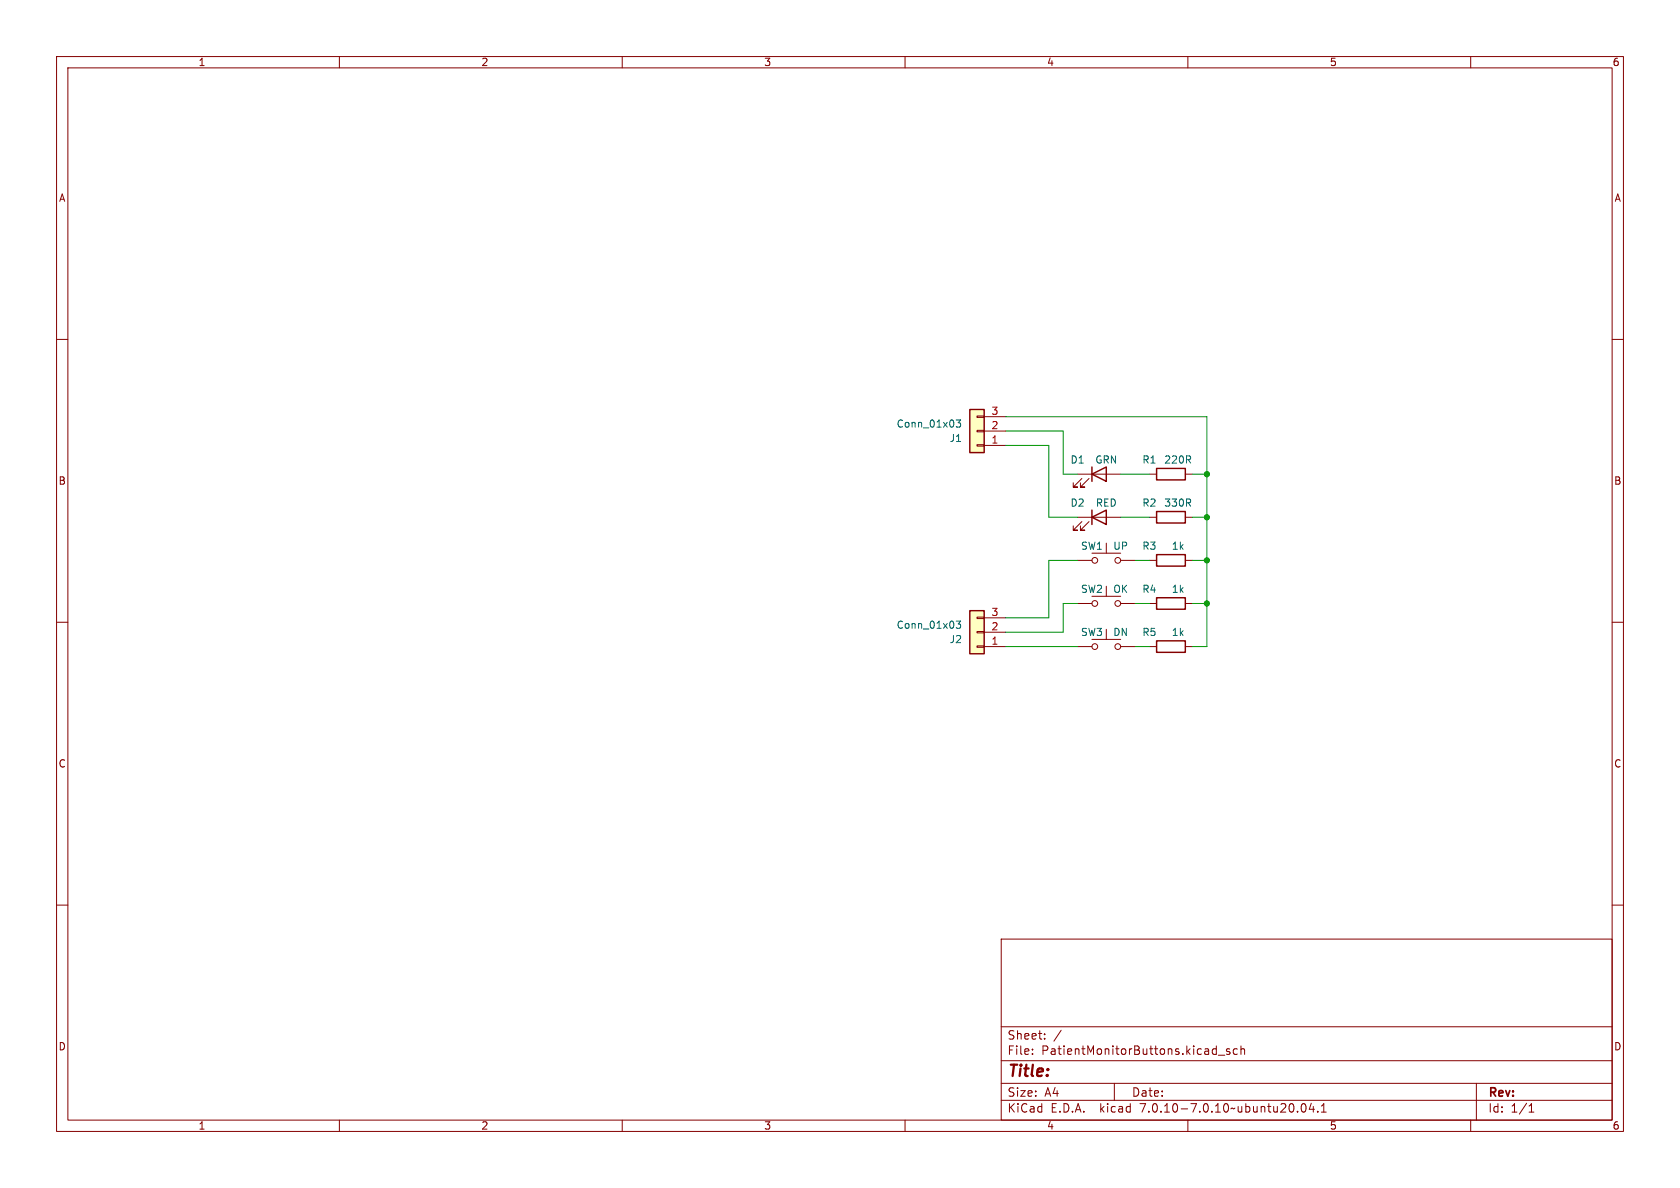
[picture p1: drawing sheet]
<svg xmlns="http://www.w3.org/2000/svg" width="297mm" height="210mm" viewBox="0 0 297 210" stroke-linecap="round" stroke-linejoin="round" font-family="sans-serif">
<g fill="none" stroke="#840000" stroke-width=".18">
<path d="M10 10h277v190h-277zM12 12h273v186h-273zM60 10v2M110 10v2M160 10v2M210 10v2M260 10v2M10 60h2M285 60h2M172.7 73.5h1.3v.3h-1.3zM172.7 76.1h1.3v.2h-1.3zM172.7 78.6h1.3v.3h-1.3z"/>
<path d="M174 78.7h3.8M174 76.2h3.8M174 73.7h3.8M190.5 99.1h2.5M190.5 83.8h7.6M190.5 91.4h7.6M191.3 84.6l-1.6 1.5h.8h-.8v-.8M191.3 92.2l-1.6 1.5h.8h-.8v-.7M192.5 84.6l-1.5 1.5h.8h-.8v-.8M192.5 92.2l-1.5 1.5h.8h-.8v-.7M193 97.8h5.1M195.6 96v1.8"/>
<path d="M198.1 99.1h2.6M203.2 99.1h1.3M203.2 83.8h1.3M203.2 91.4h1.3M209.5 99.1h1.3M209.5 83.8h1.3M209.5 91.4h1.3M10 110h2M172.7 109.1h1.3v.2h-1.3zM172.7 111.6h1.3v.3h-1.3zM172.7 114.2h1.3v.2h-1.3zM174 114.3h3.8"/>
<path d="M174 111.8h3.8M174 109.2h3.8M190.5 114.3h2.5M190.5 106.7h2.5M193 113h5.1M193 105.4h5.1M195.6 103.6v1.8M195.6 111.3v1.7M198.1 114.3h2.6M198.1 106.7h2.6M203.2 114.3h1.3M203.2 106.7h1.3"/>
<path d="M209.5 114.3h1.3M209.5 106.7h1.3M285 110h2M10 160h2M285 160h2M177 166h108v32h-108zM60 198v2M110 198v2M160 198v2M177 194.5h108M177 191.5h108M177 187.5h108"/>
<path d="M177 181.5h108M182.5 186.3v.1M182.5 185.5v.1M184.7 183.6v.1M184.7 182.8v.1M187.6 182.1l-1.3 2M197 191.5v3M210 198v2M215.4 186.5h1.1M217.4 185.5l-.4-.1-.2 .2 .1 .2 .5 .2v.3h-.6M218.7 185.5l-.4-.1-.3 .3v.4l.2 .2h.5M219.4 185.5l.2-.1 .4 .1v.9"/>
<path d="M219.4 184.9v1.5M229.4 196.5v.1M230.2 195.2l.2-.1a.81 .81 0 0 1 .6 .6 .81 .81 0 0 1-.3 .8l-.2 .1a.81 .81 0 0 1-.3-1.4zM231.8 195l-.3 1.1h.9M232.2 195.6v1M233 196.5v.1M233.6 196.6h.9M233.6 195.5l.4-.4v1.5M260 198v2M261 191.5v6.5M270.3 196.6h.9M270.3 195.5l.4-.4v1.5"/>
<circle cx="193.5" cy="99.1" r=".51"/>
<circle cx="197.6" cy="99.1" r=".51"/>
<circle cx="193.5" cy="114.3" r=".51"/>
<circle cx="193.5" cy="106.7" r=".51"/>
<circle cx="197.6" cy="106.7" r=".51"/>
<circle cx="197.6" cy="114.3" r=".51"/>
</g>
<path d="M171.4 72.4h2.6v7.6h-2.6zM193 83.8l2.6-1.2v2.5zM193 91.4l2.6-1.2v2.5zM193 82.6v2.5M193 90.2v2.5M204.5 82.8h5v2h-5zM204.5 98h5v2.1h-5zM204.5 90.4h5v2.1h-5zM171.4 108h2.6v7.6h-2.6zM204.5 113.3h5v2h-5zM204.5 105.7h5v2h-5z" fill="none" stroke="#840000" stroke-width=".25"/>
<g fill="#ffffc2" stroke="#ffffc2" stroke-width=".18">
<path d="M171.4 72.4h2.6v7.6h-2.6z"/>
<path d="M171.4 108h2.6v7.6h-2.6z"/>
</g>
<path d="M169 74.2h.8l-.4 .5 .4 .1v.6l-.2 .1-.6-.1M169 109.8h.8l-.4 .5 .4 .1v.5l-.2 .2-.6-.2" fill="none" stroke="#006464" stroke-width=".18"/>
<g fill="none" stroke="#009600" stroke-width=".18">
<path d="M177.8 73.7h35.6v40.6h-2.6M177.8 76.2h10.2v7.6h2.5M177.8 78.7h7.6v12.7h5.1M190.5 99.1h-5.1v10.1h-7.6M198.1 83.8h5.1M198.1 91.4h5.1M200.7 99.1h2.5M210.8 99.1h2.6M210.8 83.8h2.6M210.8 91.4h2.6M177.8 114.3h12.7M190.5 106.7h-2.5v5.1h-10.2"/>
<path d="M200.7 114.3h2.5M200.7 106.7h2.5M210.8 106.7h2.6"/>
</g>
<g fill="#009600" stroke="#009600" stroke-width=".18">
<circle cx="213.4" cy="91.4" r=".46"/>
<circle cx="213.4" cy="83.8" r=".46"/>
<circle cx="213.4" cy="99.1" r=".46"/>
<circle cx="213.4" cy="106.7" r=".46"/>
</g>
<text font-size="2.8" fill="#840000" x="178" y="190.9">Title:</text>
<g font-size="2.1" fill="#840000">
<text x="178" y="184">Sheet:</text>
<text x="178" y="186.7">File:</text>
<text x="184.1" y="186.7">PatientMonitorButtons.kicad_sch</text>
<text x="178" y="196.9">KiCad</text>
<text x="178" y="194.1">Size:</text>
<text x="184.7" y="194.1">A4</text>
<text x="185.7" y="196.9">E.D.A.</text>
<text x="194.6" y="196.9">kicad</text>
<text x="200" y="194.1">Date:</text>
<text x="201.8" y="196.9">7.0.10-7.0.10~ubuntu20.04.1</text>
<text x="263" y="194.3">Rev:</text>
<text x="263" y="196.9">Id:</text>
<text x="267.1" y="196.9">1/1</text>
</g>
<g font-size="1.8" fill="#840000">
<text x="35" y="11.9">1</text>
<text x="85" y="11.9">2</text>
<text x="135" y="11.9">3</text>
<text x="185" y="11.9">4</text>
<text x="235" y="11.9">5</text>
<text x="285" y="11.9">6</text>
<text x="10.3" y="35.9">A</text>
<text x="285.3" y="35.9">A</text>
<text x="10.3" y="85.9">B</text>
<text x="285.3" y="85.9">B</text>
<text x="10.3" y="135.9">C</text>
<text x="285.3" y="135.9">C</text>
<text x="10.3" y="185.9">D</text>
<text x="285.3" y="185.9">D</text>
<text x="35" y="199.9">1</text>
<text x="85" y="199.9">2</text>
<text x="135" y="199.9">3</text>
<text x="185" y="199.9">4</text>
<text x="235" y="199.9">5</text>
<text x="285" y="199.9">6</text>
</g>
<g font-size="1.8" fill="#006464">
<text x="158.4" y="75.8">Conn_01x03</text>
<text x="167.8" y="78.3">J1</text>
<text x="189.2" y="82.1">D1</text>
<text x="193.5" y="82.1">GRN</text>
<text x="201.9" y="82.1">R1</text>
<text x="205.7" y="82.1">220R</text>
<text x="189.2" y="89.8">D2</text>
<text x="193.6" y="89.8">RED</text>
<text x="201.9" y="89.8">R2</text>
<text x="205.7" y="89.8">330R</text>
<text x="191" y="97.4">SW1</text>
<text x="196.7" y="97.4">UP</text>
<text x="201.9" y="97.4">R3</text>
<text x="207.1" y="97.4">1k</text>
<text x="191" y="105">SW2</text>
<text x="196.7" y="105">OK</text>
<text x="201.9" y="105">R4</text>
<text x="207.1" y="105">1k</text>
<text x="158.4" y="111.4">Conn_01x03</text>
<text x="167.8" y="113.9">J2</text>
<text x="191" y="112.6">SW3</text>
<text x="196.7" y="112.6">DN</text>
<text x="201.9" y="112.6">R5</text>
<text x="207.1" y="112.6">1k</text>
</g>
<g font-size="1.8" fill="#a90000">
<text x="175.2" y="75.9">2</text>
<text x="175.2" y="73.4">3</text>
<text x="175.2" y="78.5">1</text>
<text x="175.2" y="111.5">2</text>
<text x="175.2" y="109">3</text>
<text x="175.2" y="114">1</text>
</g>
</svg>
